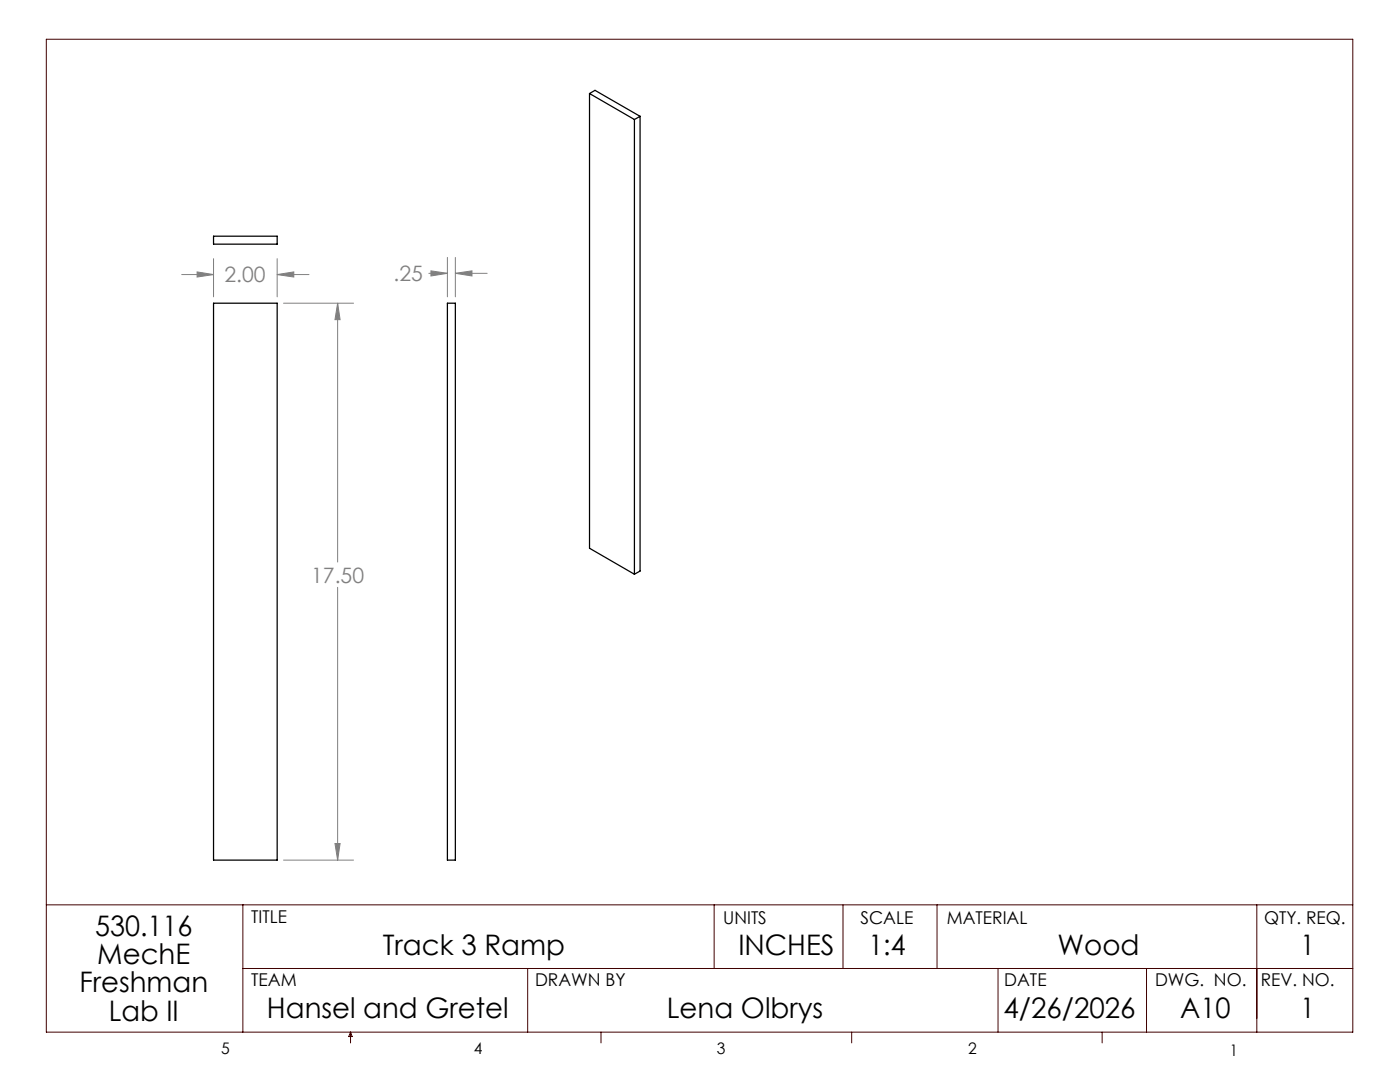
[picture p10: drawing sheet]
<svg xmlns="http://www.w3.org/2000/svg" width="279mm" height="216mm" viewBox="0 0 279 216" stroke-linecap="round" stroke-linejoin="round" font-family="sans-serif">
<path d="M117.7 18.7l8.9 5.1M117.7 18.7l1-.7 9 5.2M117.7 18.7v90.7l8.9 5.2M126.6 23.8v90.8M127.7 23.2l-1.1 .6M127.7 23.2v90.7l-1.1 .7M42.6 47.1h12.7v1.6h-12.7zM42.6 60.5h12.7v111.1h-12.7zM89.3 60.5h1.6v111.1h-1.6z" fill="none" stroke="#000" stroke-width=".25"/>
<g fill="none" stroke="#808080" stroke-width=".2">
<path d="M36.3 54.8h6.3M39.3 54.3l3.3 .5-3.3 .5zM42.6 51.6v7.6M55.3 54.8l3.3-.5v1zM55.3 51.6v7.6M55.3 54.8h6.4M85.6 54.5h3.7M86 54l3.3 .5-3.3 .6zM89.3 51.4v7.8M90.9 54.5l3.3-.5v1.1zM90.9 51.4v7.8M90.9 54.5h6.3"/>
<path d="M56.6 60.5h14M67.4 60.5l.5 3.3h-1zM67.4 60.5v51.6M67.4 117.2v54.4M56.6 171.6h14M66.9 168.3h1l-.5 3.3z"/>
</g>
<g fill="none" stroke="#400000" stroke-width=".2">
<path d="M9.2 7.8h260.8v198.2h-260.8zM9.2 180.6h260.8M48.5 180.6v25.4M48.5 193.3h221.5M105.3 193.3v12.7M142.5 180.6v12.7M168.2 180.6v12.7M187 180.6v12.7M199.2 193.3v12.7M228.8 193.3v12.7M250.8 180.6v25.4M70 206v2.1"/>
<path d="M70 206l.3 .8h-.7zM119.9 206v2.1M170 206v2.1M220 206v2.1"/>
</g>
<path d="M66.9 168.3h1l-.5 3.3zM67.4 60.5l.5 3.3h-1zM55.3 54.8l3.3-.5v1zM39.3 54.3l3.3 .5-3.3 .5zM86 54l3.3 .5-3.3 .6zM90.9 54.5l3.3-.5v1.1z" fill="#808080"/>
<g font-size="5.6">
<text x="19" y="186.7">530.116</text>
<text x="76.4" y="190.6">Track 3 Ramp</text>
<text x="147.4" y="190.6">INCHES</text>
<text x="173.3" y="190.6">1:4</text>
<text x="211.1" y="190.6">Wood</text>
<text x="259.5" y="190.6">1</text>
<text x="15.9" y="198">Freshman</text>
<text x="19.4" y="192.3">MechE</text>
<text x="21.7" y="203.6">Lab II</text>
<text x="53.3" y="203.2">Hansel and Gretel</text>
<text x="133.1" y="203.2">Lena Olbrys</text>
<text x="200.3" y="203.2">4/26/2026</text>
<text x="235.5" y="203.2">A10</text>
<text x="259.5" y="203.2">1</text>
</g>
<g font-size="4.2" fill="#808080">
<text x="44.8" y="56.4">2.00</text>
<text x="78.6" y="56.1">.25</text>
<text x="62.1" y="116.2">17.50</text>
</g>
<g font-size="3.5">
<text x="50.1" y="184.2">TITLE</text>
<text x="144.3" y="184.3">UNITS</text>
<text x="171.7" y="184.3">SCALE</text>
<text x="189" y="184.3">MATERIAL</text>
<text x="252.3" y="184.3">QTY. REQ.</text>
<text x="50.1" y="196.8">TEAM</text>
<text x="106.8" y="196.8">DRAWN BY</text>
<text x="200.4" y="196.8">DATE</text>
<text x="230.5" y="196.8">DWG. NO.</text>
<text x="251.6" y="196.8">REV. NO.</text>
</g>
<g font-size="3.2">
<text x="44.2" y="210.4">5</text>
<text x="94.6" y="210.3">4</text>
<text x="143.1" y="210.4">3</text>
<text x="193.2" y="210.3">2</text>
<text x="245.4" y="210.6">1</text>
</g>
</svg>
